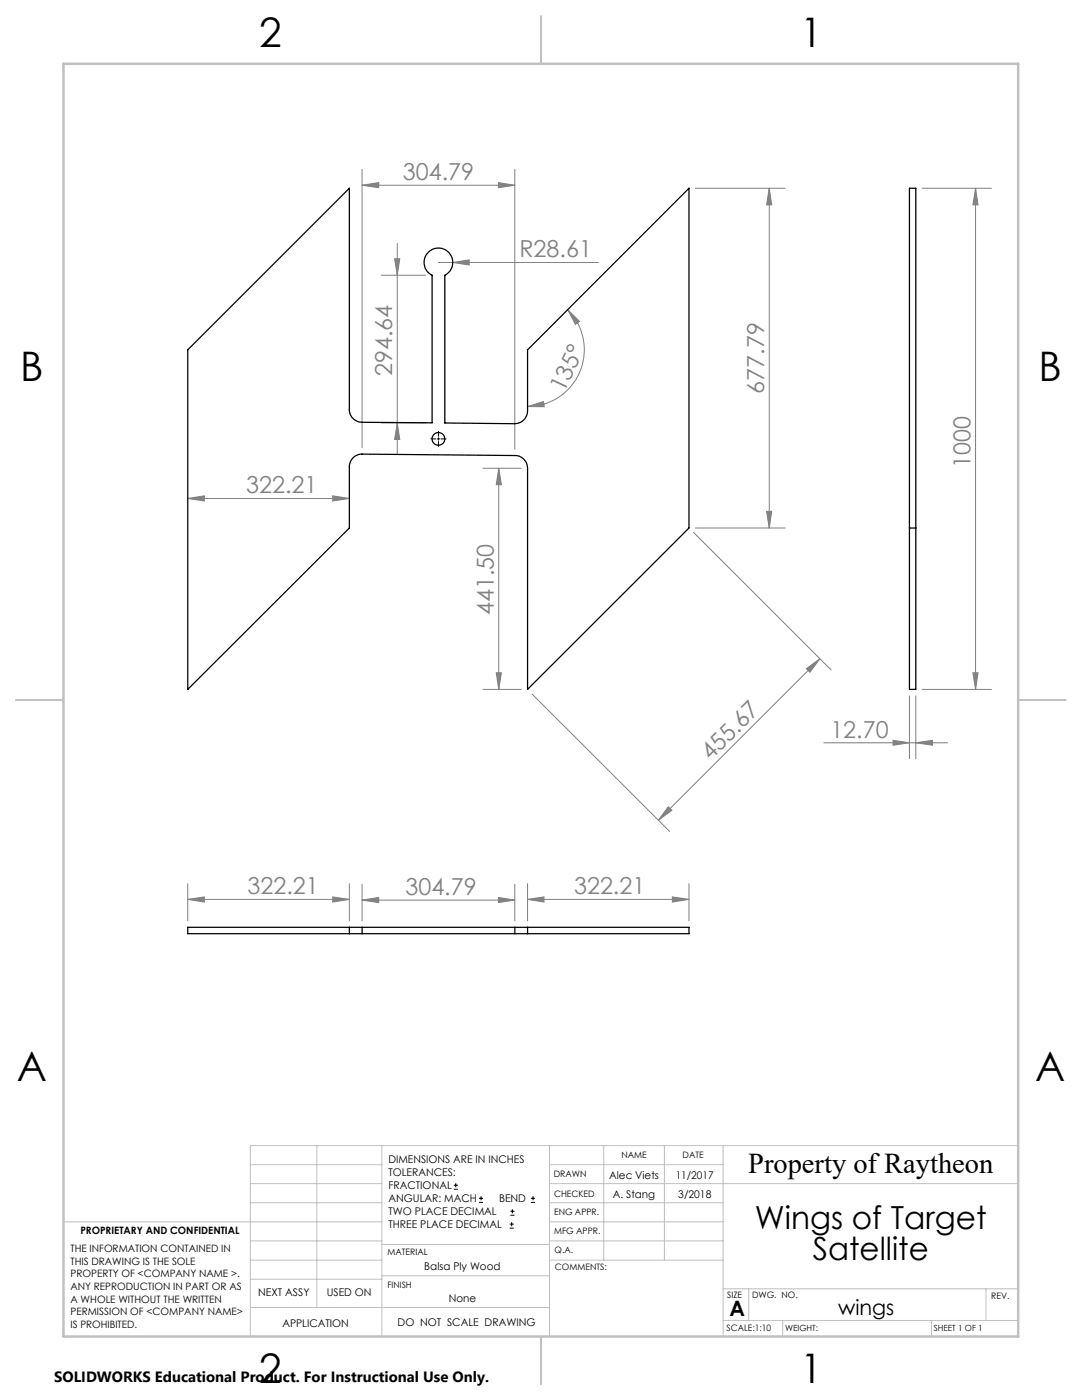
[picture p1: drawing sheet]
<svg xmlns="http://www.w3.org/2000/svg" width="216mm" height="279mm" viewBox="0 0 216 279" stroke-linecap="round" stroke-linejoin="round" font-family="sans-serif">
<g fill="none" stroke="#000" stroke-width=".2">
<path d="M86 87.6h1M87.2 87.6h.5M87.5 86.1v1M87.5 87.3v.5M87.5 88.1v1M88 87.6h1M90.6 237.3h.8M90.6 236.5h.8M90.9 236.1v.9M95.6 240h.8M95.6 239.1h.8M96 238.7v.8"/>
<path d="M105.9 240h.9M105.9 239.1h.9M106.4 238.7v.8M101.7 245.1h.8M101.7 244.3h.8M101.8 242.5h.9M101.8 241.7h.9M102.1 243.9v.8M102.2 241.3v.8"/>
</g>
<g fill="none" stroke="#808080" stroke-width=".2">
<path d="M72.2 37l3.4-.6v1.1zM72.2 33.8v55.6M72.2 37h30.5M99.4 36.4l3.3 .6-3.3 .5zM102.7 33.8v55.8M138.7 37.6h18M153.5 37.6v67.8M153.5 37.6l.5 3.3h-1zM184 37.6h13.8M194.7 37.6v100M194.7 37.6l.5 3.3h-1.1zM76.1 54.9h8.8"/>
<path d="M78.7 51.6h1.1l-.5 3.3zM79.3 48.6v42.1M87.5 52.4h31.9M90.3 52.4l3.3-.5v1zM113.3 61.8l2.3 2.3-.8 .6zM113.3 61.8a11.3 11.3 0 0 1 2.4 12.3 11.3 11.3 0 0 1-10.4 7M37.5 99.5l3.3-.5v1zM37.5 99.5h32.2M66.4 99l3.3 .5-3.3 .5zM76.1 84.4h8.8M79.3 84.4l.5 3.3h-1.1zM96.3 93.5h7.7"/>
<path d="M99.5 93.5v44.1M99.5 93.5l.5 3.2h-1zM105.3 81.1l3.1-.9 .2 1zM138.4 106.3l27.4 27.4M138.7 105.4h18M153 102.1h1l-.5 3.3zM96.3 137.6h7.7M99 134.3h1l-.5 3.3zM106.2 138.5l27.4 27.4M160.9 133.5l2.7-2-2 2.7zM163.6 131.5l-32.2 32.2M181.5 138.9v12.5"/>
<path d="M182.7 138.9v12.5M184 137.6h13.8M194.1 134.3h1.1l-.5 3.3zM164.4 148.2h24.7M178.2 147.7l3.3 .5-3.3 .5zM182.7 148.2l3.4-.5v1zM37.5 179.5l3.3-.5v1zM37.5 179.5h32.2M37.5 176.4v7.4M66.4 179l3.3 .5-3.3 .5zM69.7 176.4v7.4M72.2 179.6l3.4-.5v1z"/>
<path d="M72.2 176.5v7.3M72.2 179.6h30.5M99.4 179.1l3.3 .5-3.3 .5zM102.7 176.5v7.3M105.3 179.5l3.2-.5v1zM105.3 176.4v7.4M105.3 179.5h32.2M133.3 161l.8 .7-2.7 2zM134.2 179l3.3 .5-3.3 .5zM137.5 176.4v7.4"/>
</g>
<g fill="none" stroke="#c0c0c0" stroke-width=".2">
<path d="M50 232.4h26.2M50 236.2h26.2M63.2 228.6v32.3M76.2 228.6v38.1M109.6 228.6v38.1M109.6 232.4h34.7M109.6 236.2h93.6M120.5 228.6v22.9M132.6 228.6v22.9M144.3 228.6v38.1M203.2 228.6h-153.2v38.1M12.7 243.8h63.5"/>
<path d="M50 251.5h26.2M50 240h26.2M50 247.7h26.2M50 255.3h26.2M76.2 254.6h33.4M76.2 248.4h33.4M109.6 251.5h34.7M109.6 243.8h34.7M109.6 240h34.7M109.6 247.7h34.7M144.3 257.2h58.9M149.4 257.2v6.3"/>
<path d="M196.7 257.2v6.3M50 260.9h59.6M144.3 263.5h58.9M156.2 263.5v3.2M185.9 263.5v3.2"/>
</g>
<path d="M108 3.2v9.5M3.1 139.7h9.6M203.2 139.7h9.5M108 266.7v9.6" fill="none" stroke="#c0c0c0" stroke-width=".25"/>
<path d="M12.7 12.7h190.5v254h-190.5z" fill="none" stroke="#c0c0c0" stroke-width=".5"/>
<g fill="#808080">
<path d="M72.2 37l3.4-.6v1.1zM99.4 36.4l3.3 .6-3.3 .5zM90.3 52.4l3.3 .5v-1zM178.2 147.7l3.3 .5-3.3 .5zM182.7 148.2l3.4-.5v1zM105.3 179.5l3.2-.5v1zM134.2 179l3.3 .5-3.3 .5zM72.2 179.6l3.4-.5v1zM99.4 179.1l3.3 .5-3.3 .5zM37.5 179.5l3.3-.5v1zM66.4 179l3.3 .5-3.3 .5z"/>
<path d="M66.4 99l3.3 .5-3.3 .5zM37.5 99.5l3.3-.5v1z"/>
<path d="M133.3 161l.8 .7-2.7 2zM160.9 133.5l2.7-2-2 2.7z"/>
<path d="M105.3 81.1l3.1-.9 .2 1zM113.3 61.8l2.3 2.3-.8 .6z"/>
<path d="M153.5 37.6l.5 3.3h-1zM153 102.1h1l-.5 3.3zM99.5 93.5l.5 3.2h-1zM99 134.3h1l-.5 3.3zM78.7 51.6h1.1l-.5 3.3zM79.3 84.4l.5 3.3h-1.1z"/>
<path d="M194.7 37.6l.5 3.3h-1.1zM194.1 134.3h1.1l-.5 3.3z"/>
</g>
<g fill="none" stroke="#000" stroke-width=".25">
<path d="M181.5 37.6h1.2v100h-1.2zM37.5 69.8l32.2-32.2v44.1a2.58 2.58 0 0 0 2.5 2.6l14 .1v-29.5a2.86 2.86 0 0 1-.9-4.3 2.86 2.86 0 0 1 4.4 0 2.86 2.86 0 0 1-.9 4.3v29.5l13.9 .2a2.58 2.58 0 0 0 2.6-2.6v-12.2l32.2-32.2v67.8l-32.2 32.2v-44.1a2.52 2.52 0 0 0-2.6-2.6l-30.5-.3a2.52 2.52 0 0 0-2.5 2.6v12.2l-32.2 32.2zM181.5 105.4h1.2M69.7 185.1h2.5M69.7 186.3h2.5M69.7 185.1v1.2M69.7 185.1h-32.2v1.2h32.2M72.2 185.1h30.5M72.2 186.3h30.5M72.2 185.1v1.2M102.7 185.1h2.6M102.7 186.3h2.6"/>
<path d="M102.7 185.1v1.2M105.3 185.1v1.2M105.3 185.1h32.2v1.2h-32.2"/>
<circle cx="87.5" cy="87.6" r="1.27"/>
</g>
<g font-size="8.1">
<text x="51.7" y="9.3">2</text>
<text x="159.7" y="9.3">1</text>
<text x="4" y="76">B</text>
<text x="207.2" y="76">B</text>
<text x="3.3" y="215.7">A</text>
<text x="206.5" y="215.7">A</text>
<text x="51.7" y="276">2</text>
<text x="159.7" y="276">1</text>
</g>
<g font-size="6.3">
<text x="150.6" y="245.4">Wings of Target</text>
<text x="162.2" y="251.4">Satellite</text>
</g>
<text font-size="5.7" x="149.3" y="234.1">Property of Raytheon</text>
<g font-size="4.7" fill="#808080">
<text x="80.4" y="35.9">304.79</text>
<text x="103.7" y="51.4">R28.61</text>
<text x="78.3" y="75.1" transform="rotate(-90 78.3 75.1)">294.64</text>
<text x="112.6" y="78.5" transform="rotate(-65 112.6 78.5)">135°</text>
<text x="152.5" y="78.6" transform="rotate(-90 152.5 78.6)">677.79</text>
<text x="193.7" y="93.3" transform="rotate(-90 193.7 93.3)">1000</text>
<text x="49.1" y="98.4">322.21</text>
<text x="98.5" y="122.7" transform="rotate(-90 98.5 122.7)">441.50</text>
<text x="165.7" y="147.2">12.70</text>
<text x="141.8" y="151.9" transform="rotate(-45 141.8 151.9)">455.67</text>
<text x="49.4" y="178.5">322.21</text>
<text x="80.9" y="178.6">304.79</text>
<text x="114.6" y="178.5">322.21</text>
</g>
<g font-size="4.2">
<text x="145.6" y="262.7">A</text>
<text x="167.2" y="262.4">wings</text>
</g>
<text font-size="3" x="10.8" y="275.7">SOLIDWORKS Educational Product. For Instructional Use Only.</text>
<g font-size="2.1">
<text x="77.5" y="232.2">DIMENSIONS ARE IN INCHES</text>
<text x="77.5" y="234.7">TOLERANCES:</text>
<text x="77.5" y="237.3">FRACTIONAL</text>
<text x="77.5" y="239.9">ANGULAR: MACH</text>
<text x="99.6" y="239.9">BEND</text>
<text x="121.5" y="235.2">Alec Viets</text>
<text x="122.3" y="239">A. Stang</text>
<text x="134.8" y="235.2">11/2017</text>
<text x="135.3" y="239">3/2018</text>
<text x="77.5" y="242.5">TWO PLACE DECIMAL</text>
<text x="77.5" y="245.1">THREE PLACE DECIMAL</text>
<text x="84.7" y="253.4">Balsa Ply Wood</text>
<text x="51.5" y="258.7">NEXT ASSY</text>
<text x="65.2" y="258.6">USED ON</text>
<text x="89.5" y="259.8">None</text>
<text x="56.3" y="264.8">APPLICATION</text>
<text x="79.3" y="264.6">DO NOT SCALE DRAWING</text>
</g>
<g font-size="2">
<text x="14.1" y="249.9">THE INFORMATION CONTAINED IN</text>
<text x="16" y="246.3">PROPRIETARY AND CONFIDENTIAL</text>
<text x="14.1" y="252.4">THIS DRAWING IS THE SOLE</text>
<text x="14.1" y="254.9">PROPERTY OF &lt;COMPANY NAME &gt;.</text>
<text x="14.1" y="257.4">ANY REPRODUCTION IN PART OR AS</text>
<text x="14.1" y="260">A WHOLE WITHOUT THE WRITTEN</text>
<text x="14.1" y="262.5">PERMISSION OF &lt;COMPANY NAME&gt;</text>
<text x="14.1" y="265">IS PROHIBITED.</text>
</g>
<g font-size="1.8">
<text x="124" y="231.1">NAME</text>
<text x="136.2" y="231.1">DATE</text>
<text x="110.5" y="234.8">DRAWN</text>
<text x="110.5" y="238.9">CHECKED</text>
<text x="110.6" y="242.5">ENG APPR.</text>
<text x="77.3" y="250.5">MATERIAL</text>
<text x="110.6" y="246.3">MFG APPR.</text>
<text x="110.7" y="250">Q.A.</text>
<text x="77.3" y="257">FINISH</text>
<text x="110.7" y="253.5">COMMENTS:</text>
<text x="145.1" y="259">SIZE</text>
<text x="150.1" y="259.1">DWG. NO.</text>
<text x="197.8" y="259.2">REV.</text>
<text x="145" y="265.7">SCALE:1:10</text>
</g>
<g font-size="1.7">
<text x="156.7" y="265.7">WEIGHT:</text>
<text x="186.3" y="265.7">SHEET 1 OF 1</text>
</g>
</svg>
